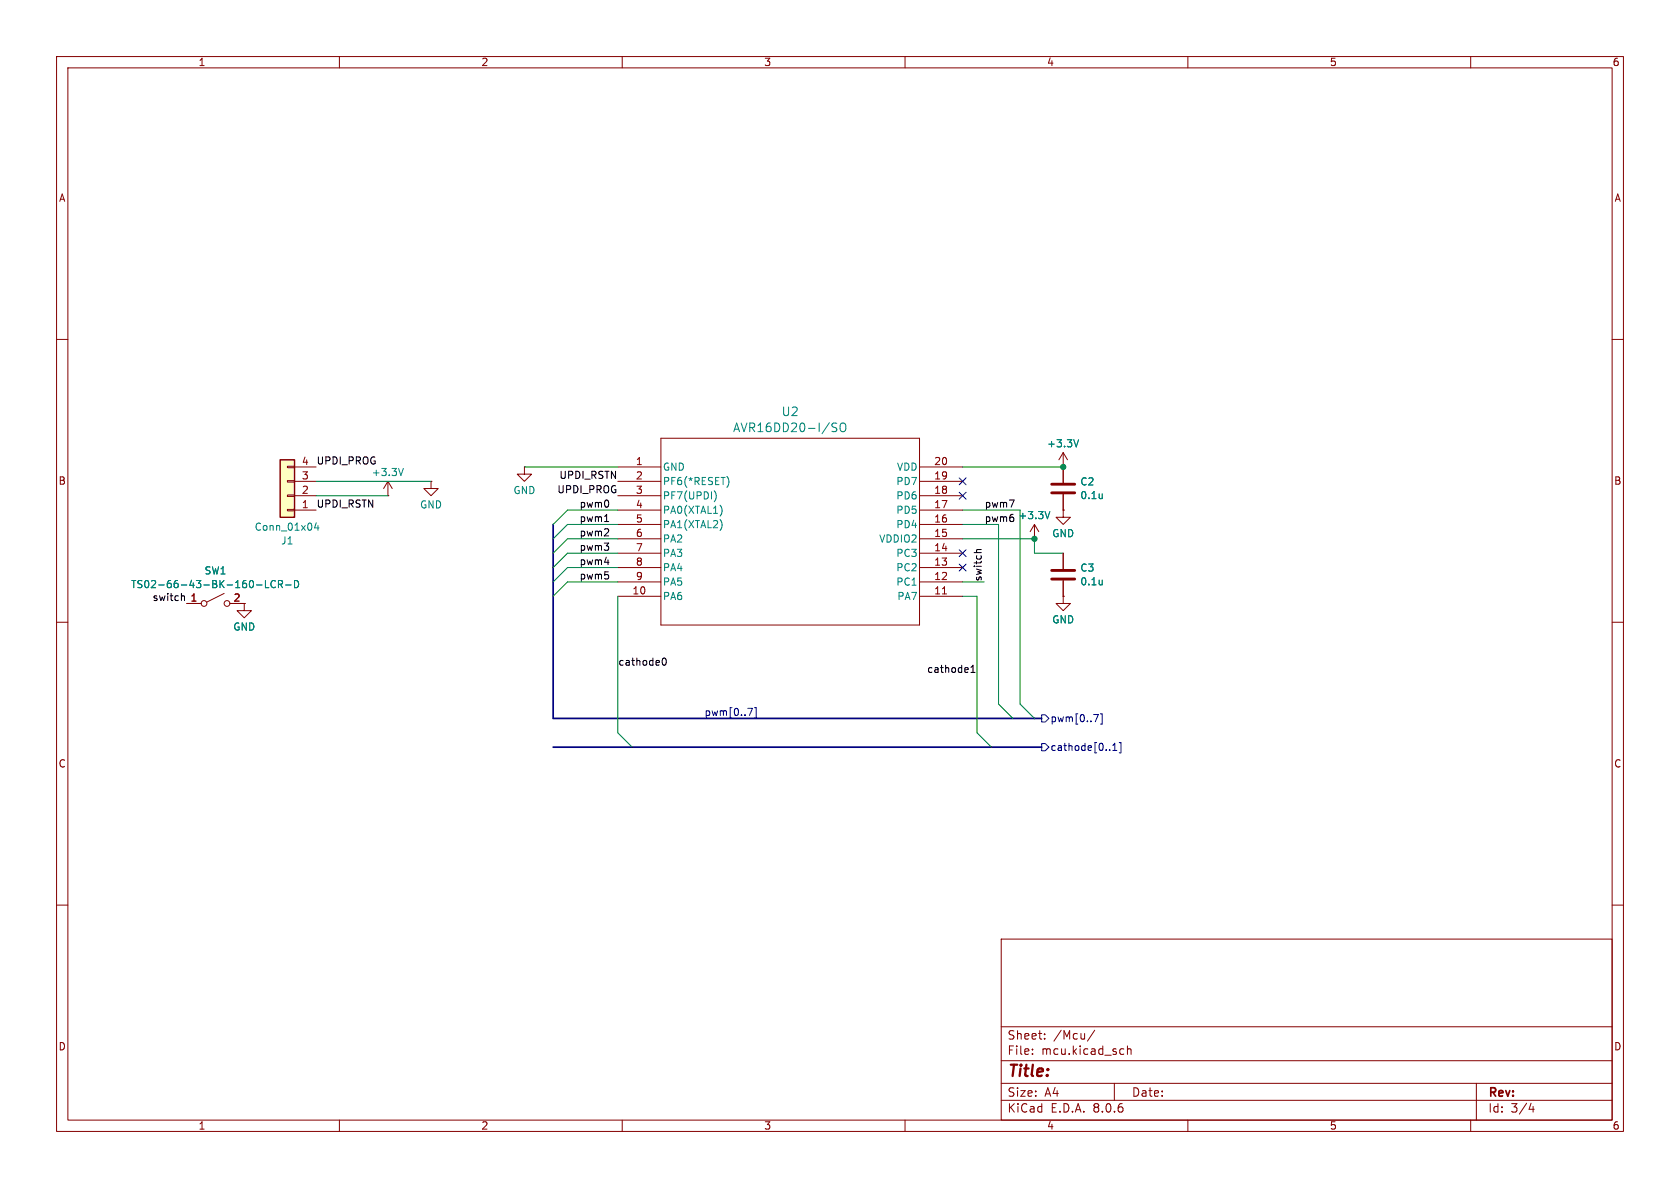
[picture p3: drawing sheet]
<svg xmlns="http://www.w3.org/2000/svg" width="297mm" height="210mm" viewBox="0 0 297 210" stroke-linecap="round" stroke-linejoin="round" font-family="sans-serif">
<g fill="none" stroke="#840000" stroke-width=".18">
<path d="M10 10h277v190h-277zM12 12h273v186h-273zM60 10v2M110 10v2M160 10v2M210 10v2M260 10v2M10 60h2M285 60h2M10 110h2M285 110h2M10 160h2"/>
<path d="M285 160h2M177 166h108v32h-108zM60 198v2M110 198v2M160 198v2M177 194.5h108M177 191.5h108M177 187.5h108M177 181.5h108M182.5 186.3v.1M182.5 185.5v.1M184.7 183.6v.1"/>
<path d="M184.7 182.8v.1M193.5 182.1l-1.3 2M197 191.5v3M198.2 185.4l.5 .1M198.7 186.3l-.5 .1M199.3 185.5l.2-.1 .4 .1 .1 .9M199.3 184.9v1.5M210 198v2M260 198v2M261 191.5v6.5M270.7 195l-.4 1.1h.9M271 195.6v1"/>
</g>
<path d="M49.5 81.3h2.6v10.1h-2.6z" fill="#ffffc2"/>
<g fill="none" stroke="#840000" stroke-width=".18">
<path d="M116.8 77.5h45.8v33h-45.8zM50.8 82.4h1.3v.3h-1.3zM50.8 85h1.3v.2h-1.3zM50.8 87.5h1.3v.3h-1.3zM50.8 90h1.3v.3h-1.3zM52.1 90.2h3.8M52.1 87.6h3.8M52.1 85.1h3.8M52.1 82.6h3.8M68.6 87.6h.1M68.6 85.1l-.8 1.3M68.6 85.1v2.5"/>
<path d="M68.6 85.1l.7 1.3M76.2 85.1v1.3h1.3l-1.3 1.2-1.3-1.2h1.3M76.2 85.1h.1M92.7 82.6v1.2h1.3l-1.3 1.3-1.3-1.3h1.3M92.7 82.6h.1M109.2 90.2h7.6M109.2 87.6h7.6M109.2 85.1h7.6M109.2 82.6h7.6M109.2 97.8h7.6M109.2 95.3h7.6M109.2 92.7h7.6"/>
<path d="M162.6 90.2h7.6M162.6 87.6h7.6M162.6 85.1h7.6M162.6 82.6h7.6M162.6 97.8h7.6M162.6 95.3h7.6M162.6 92.7h7.6M182.9 95.3h.1M182.9 92.7l-.8 1.3M182.9 92.7v2.6M182.9 92.7l.7 1.3M188 90.2v1.2h1.2l-1.2 1.3-1.3-1.3h1.3"/>
<path d="M188 90.2h.1M188 82.6h.1M188 80v5.3M188 87.4v2.8M188 97.8v2.8M188 80l-.8 1.3M188 80l.7 1.3M33 106.7h2.6M39.6 104.9l-3 1.5M40.6 106.7h2.6M43.2 106.7v1.3h1.2l-1.2 1.2-1.3-1.2h1.3M43.2 106.7h.1"/>
<path d="M109.2 105.4h7.6M109.2 102.9h7.6M109.2 100.3h7.6M162.6 105.4h7.6M162.6 102.9h7.6M162.6 100.3h7.6M166.6 105h.7M188 105.4v1.3h1.2l-1.2 1.3-1.3-1.3h1.3M188 105.4h.1M188 102.6v2.8"/>
<circle cx="36.1" cy="106.7" r=".51"/>
<circle cx="40.1" cy="106.7" r=".51"/>
</g>
<path d="M49.5 81.3h2.6v10.1h-2.6z" fill="none" stroke="#840000" stroke-width=".25"/>
<g fill="none" stroke="#008484" stroke-width=".18">
<path d="M147.2 75.4l.6 .3 .1 .3-.3 .3-.5-.1M147.2 74.9h.7M148.6 75a.51 .51 0 0 1 .6-.2 .51 .51 0 0 1 .3 .5v.5a.51 .51 0 0 1-.5 .5 .51 .51 0 0 1-.5-.5zM190.7 77.7l-.4 1.3M55.9 92.4l-.3 .9h.8M56.2 92.9v.8M71.3 82.8l-.4 1.3M126.3 86.8a1.47 1.47 0 0 1 0 1.9M127.5 89.5l.2 .6-.2 .9M127.5 92.1l.2 .6-.2 .8M128.6 84.3a1.49 1.49 0 0 1 0 1.8M185.6 90.4l-.4 1.3"/>
<path d="M194.9 87.3v.9M194.9 88l-.1 .1M45.4 103.4h.9M46.9 102.6v1.3h.6M48.7 102.7a.6 .6 0 0 0-.9 .5 .6 .6 0 0 0 .6 .7l.3-.1M49.2 103.3l.6-.1 .2-.2-.1-.3-.7-.1v1.3M49.5 103.3l.5 .6M50.5 103.4h1M52.1 102.6a.64 .64 0 0 1 .7 .7 .64 .64 0 0 1-.7 .6zM194.9 102.5v.9M194.9 103.3h-.1"/>
</g>
<path d="M185.9 87.1h4.1M185.9 85.6h4.1M185.9 102.4h4.1M185.9 100.8h4.1" fill="none" stroke="#840000" stroke-width=".51"/>
<g fill="none" stroke="#000084" stroke-width=".18">
<path d="M169.6 84.5l1.2 1.2M169.6 99.7l1.2 1.2M169.6 97.2l1.2 1.2M169.6 87l1.2 1.2M170.8 84.5l-1.2 1.2M170.8 99.7l-1.2 1.2M170.8 97.2l-1.2 1.2M170.8 87l-1.2 1.2M132.2 125.2h.8l-.5 1.3M133.4 125.1h.3v1.8h-.3M184.1 126.4h.7l.6 .6-.6 .6h-.7zM184.1 131.4h.7l.6 .7-.6 .6h-.7z"/>
<path d="M193.3 126.3h.9l-.6 1.3M194.5 126.2h.3v1.8h-.3M196.7 132.7h.7M196.7 131.8l.4-.4v1.3M197.9 131.3h.3v1.8h-.3"/>
</g>
<path d="M106.9 99.4h.8M106.9 92.2h.7M173.5 97.1h-.7l-.2 .4M178.4 88.4h.9l-.6 1.3M32.3 105.3l.3 .2v.7M117.2 116.4l.2-.1a.68 .68 0 0 1 .4 .7 .68 .68 0 0 1-.4 .6 .84 .84 0 0 1-.2-1.2zM171.7 118.9h.7M171.7 118l.3-.4v1.3" fill="none" stroke="#000" stroke-width=".18"/>
<path d="M97.8 92.7v34.3h86.3M97.8 132.1h86.3" fill="none" stroke="#000084" stroke-width=".3"/>
<g fill="none" stroke="#008400" stroke-width=".18">
<path d="M55.9 85.1h20.3M55.9 87.6h12.7M92.7 82.6h16.5M109.2 90.2h-8.9l-2.5 2.5M109.2 97.8h-8.9l-2.5 2.5M109.2 92.7h-8.9l-2.5 2.6M109.2 95.3h-8.9l-2.5 2.5M170.2 82.6h17.8M170.2 90.2h10.1v34.3l2.6 2.5M170.2 95.3h12.7v2.5h5.1M170.2 92.7h6.3v31.8l2.6 2.5M109.2 102.9h-8.9l-2.5 2.5"/>
<path d="M109.2 100.3h-8.9l-2.5 2.6M109.2 105.4v24.1l2.6 2.6M170.2 105.4h2.5v24.1l2.6 2.6M170.2 102.9h3.8"/>
</g>
<g fill="#008400" stroke="#008400" stroke-width=".18">
<circle cx="188" cy="82.6" r=".46"/>
<circle cx="182.9" cy="95.3" r=".46"/>
</g>
<text font-size="2.8" fill="#840000" x="178" y="190.9">Title:</text>
<g font-size="2.1" fill="#008484">
<text x="129.5" y="76.6">AVR16DD20-I/SO</text>
<text x="138.1" y="73.8">U2</text>
</g>
<g font-size="2.1" fill="#840000">
<text x="178" y="184">Sheet:</text>
<text x="186.2" y="184">/Mcu/</text>
<text x="178" y="186.7">File:</text>
<text x="184.1" y="186.7">mcu.kicad_sch</text>
<text x="178" y="196.9">KiCad</text>
<text x="178" y="194.1">Size:</text>
<text x="184.7" y="194.1">A4</text>
<text x="185.7" y="196.9">E.D.A.</text>
<text x="193.3" y="196.9">8.0.6</text>
<text x="200" y="194.1">Date:</text>
<text x="263" y="194.3">Rev:</text>
<text x="263" y="196.9">Id:</text>
<text x="267.1" y="196.9">3/4</text>
</g>
<g font-size="1.8" fill="#840000">
<text x="35" y="11.9">1</text>
<text x="85" y="11.9">2</text>
<text x="135" y="11.9">3</text>
<text x="185" y="11.9">4</text>
<text x="235" y="11.9">5</text>
<text x="285" y="11.9">6</text>
<text x="10.3" y="35.9">A</text>
<text x="285.3" y="35.9">A</text>
<text x="53.3" y="82.3">4</text>
<text x="112.3" y="82.3">1</text>
<text x="165.1" y="82.3">20</text>
<text x="10.3" y="85.9">B</text>
<text x="53.3" y="89.9">1</text>
<text x="53.3" y="87.4">2</text>
<text x="53.3" y="84.8">3</text>
<text x="112.3" y="84.8">2</text>
<text x="112.3" y="87.4">3</text>
<text x="112.3" y="89.9">4</text>
<text x="165.1" y="89.9">17</text>
<text x="165.1" y="87.4">18</text>
<text x="165.1" y="84.8">19</text>
<text x="285.3" y="85.9">B</text>
<text x="112.3" y="92.5">5</text>
<text x="112.3" y="95">6</text>
<text x="165.1" y="95">15</text>
<text x="165.1" y="92.5">16</text>
<text x="112.3" y="97.5">7</text>
<text x="112.3" y="100.1">8</text>
<text x="165.1" y="100.1">13</text>
<text x="165.1" y="97.5">14</text>
<text x="33.6" y="106.4">1</text>
<text x="41.2" y="106.4">2</text>
<text x="111.7" y="105.2">10</text>
<text x="112.3" y="102.6">9</text>
<text x="165.1" y="105.2">11</text>
<text x="165.1" y="102.6">12</text>
<text x="10.3" y="135.9">C</text>
<text x="285.3" y="135.9">C</text>
<text x="10.3" y="185.9">D</text>
<text x="285.3" y="185.9">D</text>
<text x="35" y="199.9">1</text>
<text x="85" y="199.9">2</text>
<text x="135" y="199.9">3</text>
<text x="185" y="199.9">4</text>
<text x="235" y="199.9">5</text>
<text x="285" y="199.9">6</text>
</g>
<g font-size="1.8">
<text x="55.9" y="82.2">UPDI_PROG</text>
<text x="55.9" y="89.8">UPDI_RSTN</text>
<text x="98.4" y="87.3">UPDI_PROG</text>
<text x="98.8" y="84.7">UPDI_RSTN</text>
<text x="102.4" y="89.8">pwm0</text>
<text x="174" y="89.8">pwm7</text>
<text x="102.4" y="94.9">pwm2</text>
<text x="102.4" y="92.4">pwm1</text>
<text x="174" y="92.4">pwm6 +3.3V</text>
<text x="102.4" y="97.4">pwm3</text>
<text x="102.4" y="100">pwm4</text>
<text x="26.9" y="106.3">switch</text>
<text x="102.4" y="102.5">pwm5</text>
<text x="173.6" y="102.9" transform="rotate(-90 173.6 102.9)">switch</text>
<text x="109.2" y="117.8">cathode0</text>
<text x="163.8" y="119">cathode1</text>
</g>
<g font-size="1.8" fill="#008484">
<text x="117.1" y="83.4">GND</text>
<text x="158.5" y="83.4">VDD</text>
<text x="185" y="79.3">+3.3V</text>
<text x="65.6" y="84.4">+3.3V</text>
<text x="90.7" y="87.5">GND</text>
<text x="117.1" y="86">PF6(*RESET)</text>
<text x="117.1" y="88.5">PF7(UPDI)</text>
<text x="158.4" y="88.5">PD6</text>
<text x="158.4" y="86">PD7</text>
<text x="190.9" y="86">C2</text>
<text x="190.9" y="88.4">0.1u</text>
<text x="44.9" y="94">Conn_01x04</text>
<text x="74.2" y="90.1">GND</text>
<text x="117.1" y="91">PA0(XTAL1)</text>
<text x="117.1" y="93.6">PA1(XTAL2)</text>
<text x="158.4" y="93.6">PD4</text>
<text x="158.4" y="91">PD5</text>
<text x="179.9" y="92">+3.3V</text>
<text x="185.9" y="95.2">GND</text>
<text x="36.1" y="101.7">SW1</text>
<text x="49.6" y="96.4">J1</text>
<text x="117.1" y="96.1">PA2</text>
<text x="117.1" y="98.7">PA3</text>
<text x="117.1" y="101.2">PA4</text>
<text x="155.3" y="96.1">VDDIO2</text>
<text x="158.4" y="101.2">PC2</text>
<text x="158.4" y="98.7">PC3</text>
<text x="190.9" y="101.3">C3</text>
<text x="23.1" y="104.2">TS02-66-43-BK-160-LCR-D</text>
<text x="117.1" y="106.3">PA6</text>
<text x="117.1" y="103.7">PA5</text>
<text x="158.4" y="103.7">PC1</text>
<text x="158.5" y="106.3">PA7</text>
<text x="190.9" y="103.7">0.1u</text>
<text x="41.1" y="111.7">GND</text>
<text x="185.9" y="110.4">GND</text>
</g>
<g font-size="1.8" fill="#000084">
<text x="124.5" y="126.7">pwm[0..7]</text>
<text x="185.6" y="127.9">pwm[0..7]</text>
<text x="185.6" y="132.9">cathode[0..1]</text>
</g>
</svg>
